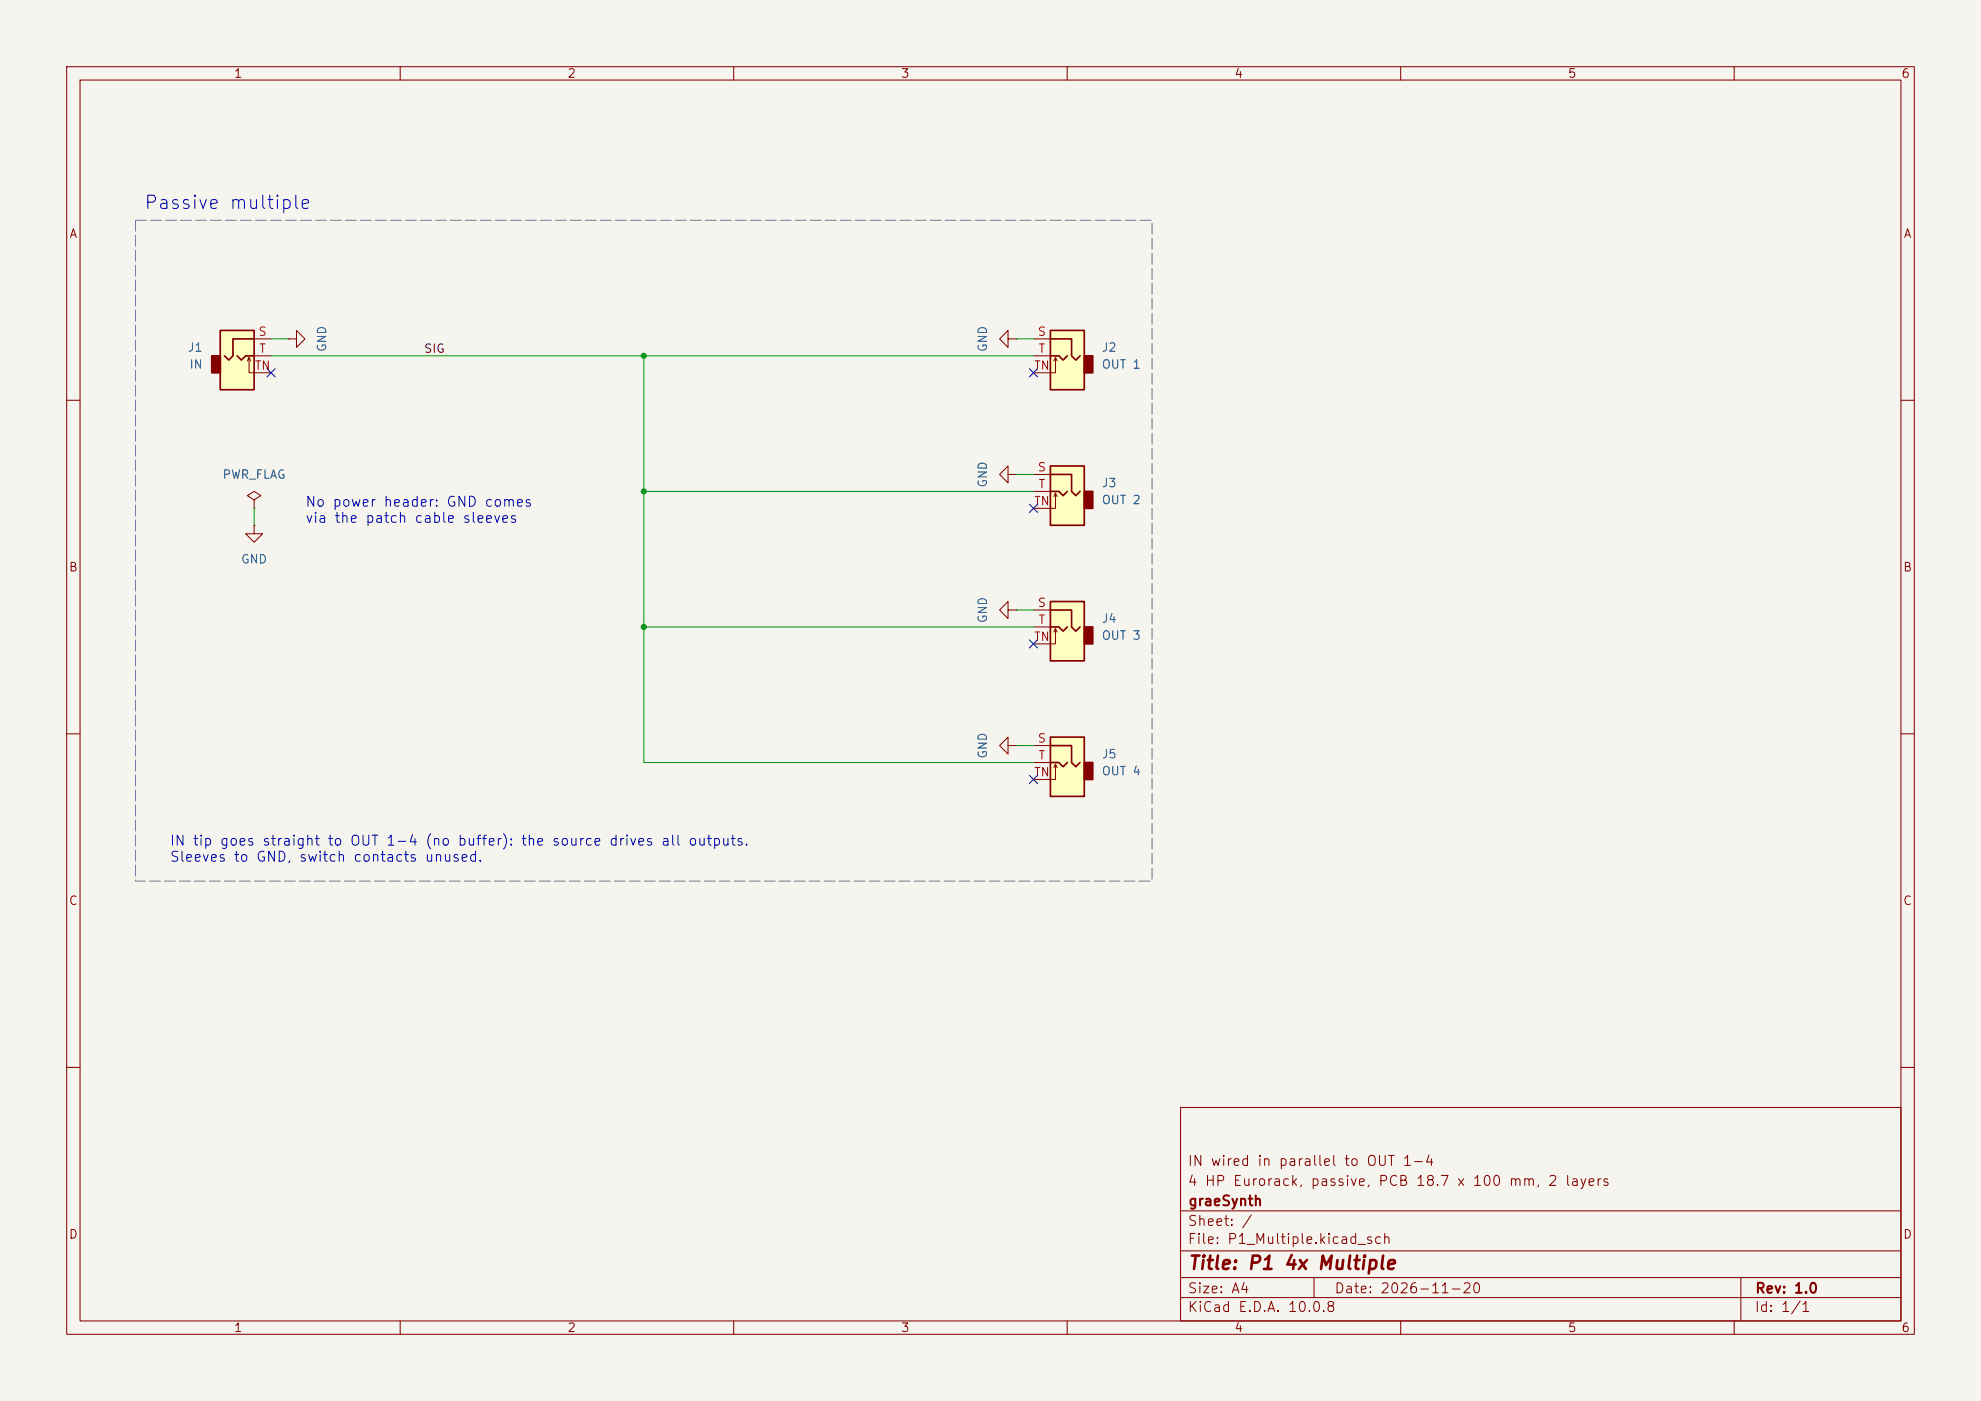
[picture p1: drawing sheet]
<svg xmlns="http://www.w3.org/2000/svg" width="297mm" height="210mm" viewBox="0 0 297 210" stroke-linecap="round" stroke-linejoin="round" font-family="sans-serif">
<path d="M0 0h297v210h-297z" fill="#f5f4ef" stroke="#f5f4ef" stroke-width=".15"/>
<g fill="none" stroke="#840000" stroke-width=".15">
<path d="M10 10h277v190h-277zM12 12h273v186h-273zM60 10v2M110 10v2M160 10v2M210 10v2M260 10v2M10 60h2M285 60h2M10 110h2M285 110h2M10 160h2"/>
<path d="M177 166h108v32h-108zM285 160h2M60 198v2M110 198v2M160 198v2M177 194.5h108M177 191.5h108M177 187.5h108M177 181.5h108M197 191.5v3M210 198v2M260 198v2"/>
<path d="M261 191.5v6.5"/>
</g>
<path d="M157.5 90.2h5.1v8.9h-5.1z" fill="#ffffc2"/>
<path d="M162.6 94h1.2v2.5h-1.2z" fill="#840000" stroke="#840000" stroke-width=".25"/>
<path d="M157.5 90.2h5.1v8.9h-5.1zM157.5 94h1.2l.7 .6 .6-.6M157.5 91.4h3.2v2.6l.6 .6 .6-.6" fill="none" stroke="#840000" stroke-width=".25"/>
<path d="M154.9 91.4h2.6M154.9 94h2.6M158.2 94.2l-.2 .5M158.5 94.7l-.3-.5v2.3h-3.3" fill="none" stroke="#840000" stroke-width=".15"/>
<path d="M157.5 49.5h5.1v8.9h-5.1z" fill="#ffffc2"/>
<path d="M162.6 53.3h1.2v2.6h-1.2z" fill="#840000" stroke="#840000" stroke-width=".25"/>
<path d="M157.5 49.5h5.1v8.9h-5.1zM157.5 53.3h1.2l.7 .7 .6-.7M157.5 50.8h3.2v2.5l.6 .7 .6-.7" fill="none" stroke="#840000" stroke-width=".25"/>
<g fill="none" stroke="#840000" stroke-width=".15">
<path d="M43.2 50.8h1.2v-1.3l1.3 1.3-1.3 1.3v-1.3M43.2 50.8h.1M151.1 50.8v-1.3l-1.2 1.3 1.2 1.3v-1.3h1.3M152.4 50.8h.1M154.9 50.8h2.6M154.9 53.3h2.6M158.2 53.6l-.2 .5M158.5 54.1l-.3-.5v2.3h-3.3M151.1 71.1v-1.2l-1.2 1.2 1.2 1.3v-1.3h1.3M152.4 71.1h.1M151.1 91.4v-1.2l-1.2 1.2 1.2 1.3v-1.3h1.3M152.4 91.4h.1"/>
<path d="M151.1 111.8v-1.3l-1.2 1.3 1.2 1.2v-1.2h1.3M152.4 111.8h.1"/>
</g>
<path d="M33 49.5h5.1v8.9h-5.1z" fill="#ffffc2"/>
<path d="M31.7 53.3h1.3v2.6h-1.3z" fill="#840000" stroke="#840000" stroke-width=".25"/>
<path d="M33 49.5h5.1v8.9h-5.1zM35.6 53.3l.6 .7 .6-.7h1.3M38.1 50.8h-3.2v2.5l-.6 .7-.6-.7" fill="none" stroke="#840000" stroke-width=".25"/>
<path d="M37.1 54.1l.2-.5v2.3h3.3M37.3 53.6l.3 .5M38.1 50.8h2.5M38.1 53.3h2.5M38.1 78.7v1.3h1.3l-1.3 1.3-1.3-1.3h1.3M38.1 78.7h.1M38.1 74.9l1-.6-1-.6-1 .6 1 .6v1.3M38.1 76.2h.1" fill="none" stroke="#840000" stroke-width=".15"/>
<path d="M157.5 69.9h5.1v8.8h-5.1z" fill="#ffffc2"/>
<path d="M162.6 73.7h1.2v2.5h-1.2z" fill="#840000" stroke="#840000" stroke-width=".25"/>
<path d="M157.5 69.9h5.1v8.8h-5.1zM157.5 73.7h1.2l.7 .6 .6-.6M157.5 71.1h3.2v2.6l.6 .6 .6-.6" fill="none" stroke="#840000" stroke-width=".25"/>
<path d="M154.9 71.1h2.6M154.9 73.7h2.6M158.2 73.9l-.2 .5M158.5 74.4l-.3-.5v2.3h-3.3" fill="none" stroke="#840000" stroke-width=".15"/>
<path d="M157.5 110.5h5.1v8.9h-5.1z" fill="#ffffc2"/>
<path d="M162.6 114.3h1.2v2.5h-1.2z" fill="#840000" stroke="#840000" stroke-width=".25"/>
<path d="M157.5 110.5h5.1v8.9h-5.1zM157.5 114.3h1.2l.7 .6 .6-.6M157.5 111.8h3.2v2.5l.6 .6 .6-.6" fill="none" stroke="#840000" stroke-width=".25"/>
<path d="M154.9 111.8h2.6M154.9 114.3h2.6M158.2 114.6l-.2 .5M158.5 115.1l-.3-.5v2.2h-3.3" fill="none" stroke="#840000" stroke-width=".15"/>
<path d="M40.6 50.8h2.6M40.6 53.3h114.3M96.5 53.3v61h58.4M152.4 50.8h2.5M38.1 76.2v2.5M96.5 73.7h58.4M152.4 71.1h2.5M96.5 94h58.4M152.4 91.4h2.5M152.4 111.8h2.5" fill="none" stroke="#009600" stroke-width=".15"/>
<path d="M40 55.3l1.2 1.2M41.2 55.3l-1.2 1.2M154.3 55.3l1.2 1.2M155.5 55.3l-1.2 1.2M154.3 75.6l1.2 1.2M155.5 75.6l-1.2 1.2M154.3 95.9l1.2 1.2M155.5 95.9l-1.2 1.2M154.3 116.2l1.2 1.2M155.5 116.2l-1.2 1.2" fill="none" stroke="#000084" stroke-width=".15"/>
<path d="M20.3 33h152.4v99.1h-152.4z" fill="none" stroke="#787878" stroke-width=".15" stroke-dasharray="1.6 .6"/>
<g fill="#009600">
<circle cx="96.5" cy="94" r=".46"/>
<circle cx="96.5" cy="73.7" r=".46"/>
<circle cx="96.5" cy="53.3" r=".46"/>
</g>
<text font-size="2" fill="#0000c2" x="21.5" y="31.9">Passive multiple</text>
<text font-size="2" fill="#840000" x="178" y="190.8">Title: P1 4x Multiple</text>
<g font-size="1.5" fill="#0000c2">
<text x="45.7" y="76.3">No power header: GND comes</text>
<text x="45.7" y="78.8">via the patch cable sleeves</text>
<text x="25.4" y="127.1">IN tip goes straight to OUT 1-4 (no buffer): the source drives all outputs.</text>
<text x="25.4" y="129.6">Sleeves to GND, switch contacts unused.</text>
</g>
<g font-size="1.5" fill="#840000">
<text x="178" y="178.1">4 HP Eurorack, passive, PCB 18.7 x 100 mm, 2 layers</text>
<text x="178" y="175.1">IN wired in parallel to OUT 1-4</text>
<text x="178" y="184.1">Sheet: /</text>
<text x="178" y="181.1">graeSynth</text>
<text x="178" y="186.8">File: P1_Multiple.kicad_sch</text>
<text x="178" y="197">KiCad E.D.A. 10.0.8</text>
<text x="178" y="194.2">Size: A4</text>
<text x="200" y="194.2">Date: 2026-11-20</text>
<text x="263" y="197">Id: 1/1</text>
<text x="263" y="194.2">Rev: 1.0</text>
</g>
<g font-size="1.3" fill="#840000">
<text x="35" y="12">1</text>
<text x="85" y="12">2</text>
<text x="135" y="12">3</text>
<text x="185" y="12">4</text>
<text x="235" y="12">5</text>
<text x="285" y="12">6</text>
<text x="10.3" y="36">A</text>
<text x="285.3" y="36">A</text>
<text x="10.2" y="86">B</text>
<text x="285.2" y="86">B</text>
<text x="10.2" y="136">C</text>
<text x="285.2" y="136">C</text>
<text x="10.2" y="186">D</text>
<text x="285.2" y="186">D</text>
<text x="35" y="200">1</text>
<text x="85" y="200">2</text>
<text x="135" y="200">3</text>
<text x="185" y="200">4</text>
<text x="235" y="200">5</text>
<text x="285" y="200">6</text>
</g>
<g font-size="1.3" fill="#006464">
<text x="28.1" y="53">J1</text>
<text x="49.2" y="52.9" transform="rotate(-90 49.2 52.9)">GND</text>
<text x="148.3" y="52.9" transform="rotate(-90 148.3 52.9)">GND</text>
<text x="165.1" y="53">J2</text>
<text x="28.3" y="55.6">IN</text>
<text x="165.1" y="55.6">OUT 1</text>
<text x="33.3" y="72.1">PWR_FLAG</text>
<text x="148.3" y="73.2" transform="rotate(-90 148.3 73.2)">GND</text>
<text x="165.1" y="73.4">J3</text>
<text x="165.1" y="75.9">OUT 2</text>
<text x="36" y="84.8">GND</text>
<text x="148.3" y="93.5" transform="rotate(-90 148.3 93.5)">GND</text>
<text x="165.1" y="93.7">J4</text>
<text x="165.1" y="96.2">OUT 3</text>
<text x="148.3" y="113.8" transform="rotate(-90 148.3 113.8)">GND</text>
<text x="165.1" y="114">J5</text>
<text x="165.1" y="116.5">OUT 4</text>
</g>
<g font-size="1.3" fill="#a90000">
<text x="38.6" y="50.7">S</text>
<text x="38.8" y="53.2">T</text>
<text x="155.5" y="50.7">S</text>
<text x="155.6" y="53.2">T</text>
<text x="38.1" y="55.7">TN</text>
<text x="154.9" y="55.7">TN</text>
<text x="155.5" y="71">S</text>
<text x="154.9" y="76.1">TN</text>
<text x="155.6" y="73.5">T</text>
<text x="155.5" y="91.3">S</text>
<text x="155.6" y="93.8">T</text>
<text x="154.9" y="96.4">TN</text>
<text x="155.5" y="111.6">S</text>
<text x="154.9" y="116.7">TN</text>
<text x="155.6" y="114.2">T</text>
</g>
<text font-size="1.3" fill="#0f0f0f" x="63.5" y="53.2">SIG</text>
</svg>
